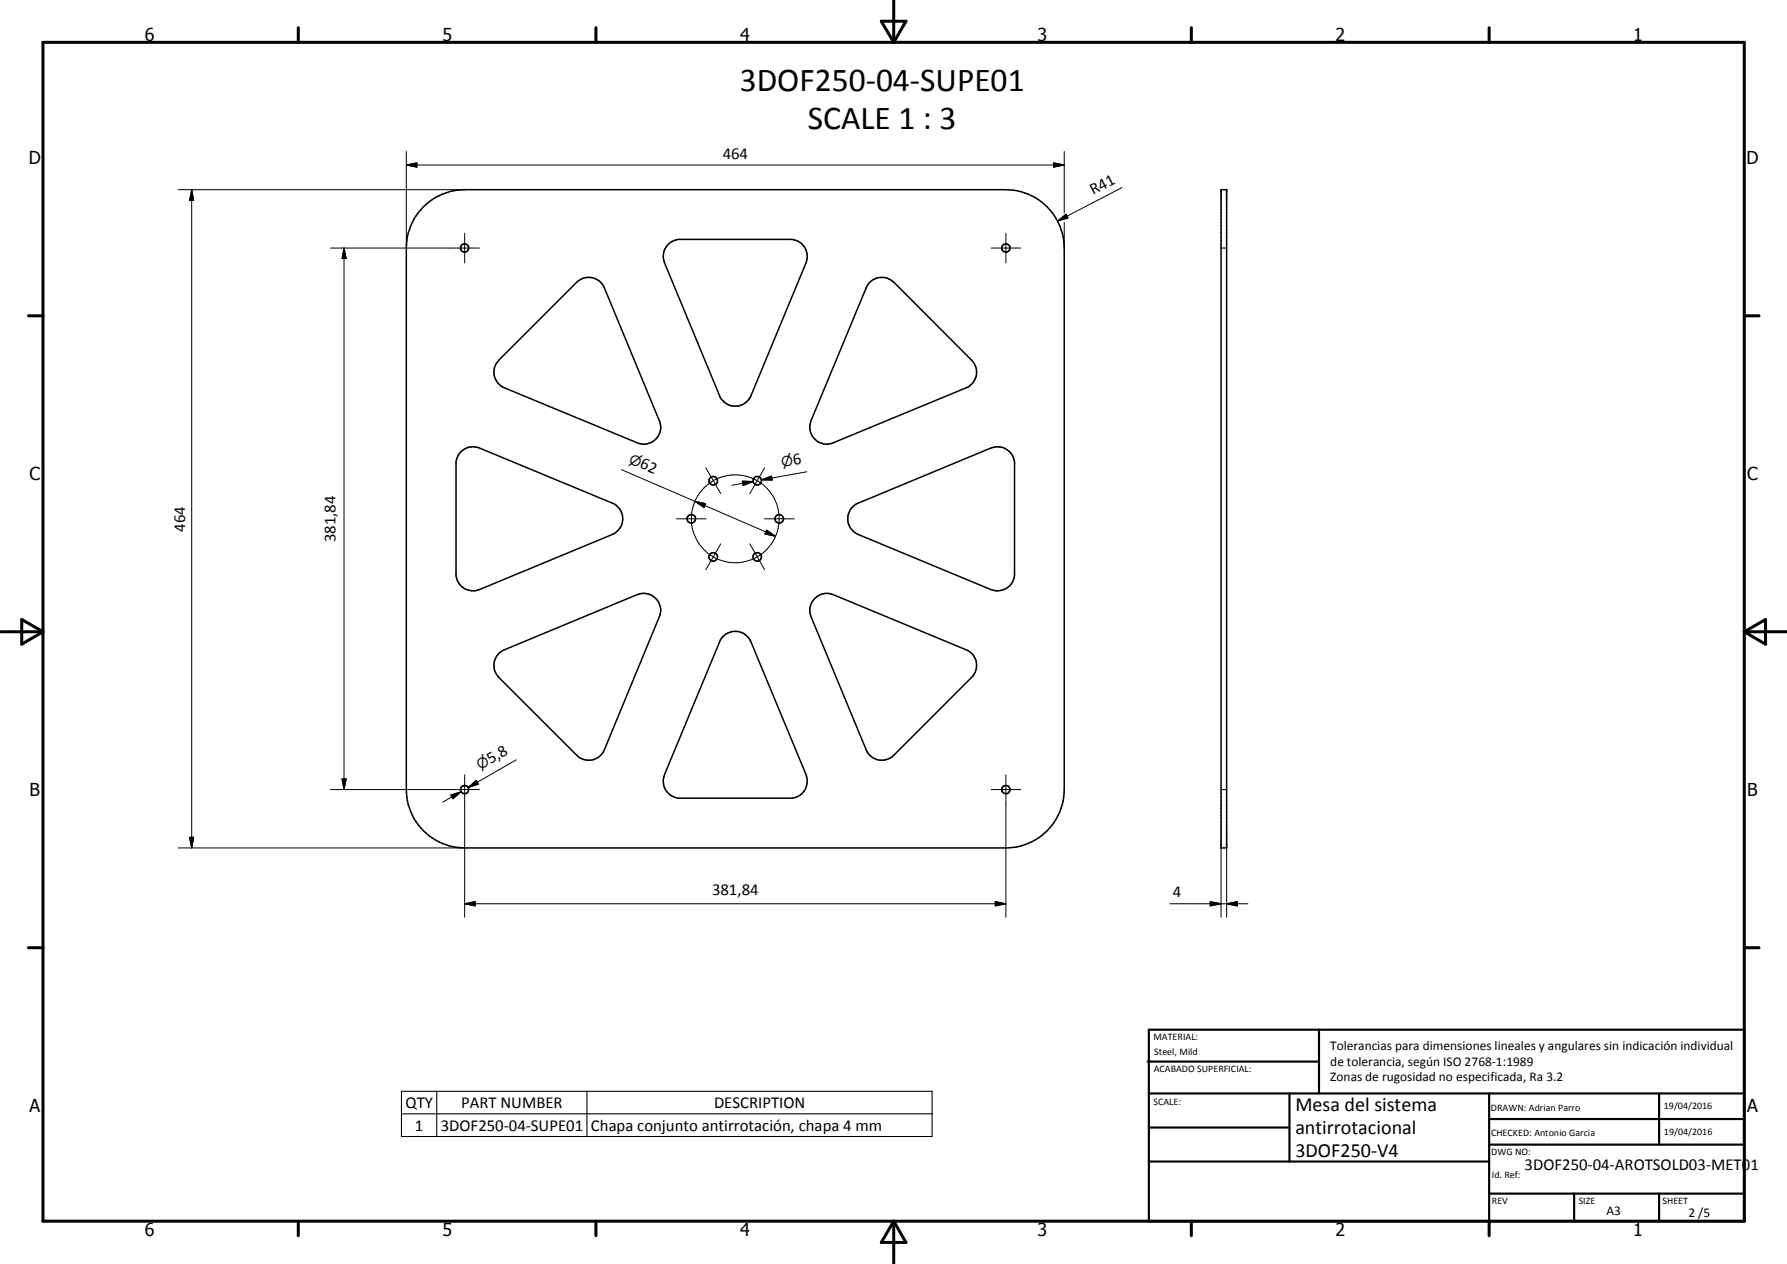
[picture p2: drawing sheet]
<svg xmlns="http://www.w3.org/2000/svg" width="420mm" height="297mm" viewBox="0 0 420 297" stroke-linecap="round" stroke-linejoin="round" font-family="sans-serif">
<g fill="none" stroke="#000" stroke-width=".35">
<path d="M99.6 48.6a13.8 13.8 0 0 1 9.7-4h127.2a13.7 13.7 0 0 1 13.7 13.7v127.2a13.7 13.7 0 0 1-13.7 13.8h-127.2a13.7 13.7 0 0 1-13.8-13.8v-127.2a13.6 13.6 0 0 1 4.1-9.7zM157.3 57.3l.8-.6 1.4-.4h26.8a4 4 0 0 1 3.2 5.5l-12.9 31.2a4 4 0 0 1-3.7 2.5 4 4 0 0 1-3.7-2.5l-13-31.2a3.9 3.9 0 0 1 1.1-4.5zM287.1 44.6h1.3v154.7h-1.3zM204.4 66.4a4.1 4.1 0 0 1 5.8-.1l18.2 18.3a4 4 0 0 1-1.3 6.5l-31.2 13a4 4 0 0 1-4.3-.9 4 4 0 0 1-.9-4.4l13-31.2zM117.3 84.6l18.3-18.3a4 4 0 0 1 6.5 1.3l12.9 31.2a4 4 0 0 1-.8 4.4 4 4 0 0 1-4.4 .9l-31.2-13a4 4 0 0 1-1.3-6.5zM108.2 106.3a4 4 0 0 1 4.5-1l31.3 12.9a4 4 0 0 1 2.4 3.7 4 4 0 0 1-2.4 3.7l-31.3 13a4 4 0 0 1-5.5-3.3v-26.8l.5-1.4zM200.3 119.3l1.1-.9 31.6-13.1a4 4 0 0 1 5.5 3.2v26.8a4 4 0 0 1-5.5 3.3l-31.2-13a4 4 0 0 1-1.5-6.3zM117.4 153.5l1.2-.8 31.2-13a4 4 0 0 1 4.3 .9 4 4 0 0 1 .9 4.3l-12.9 31.3a4 4 0 0 1-6.5 1.3l-18.3-18.3a4.1 4.1 0 0 1 .1-5.7zM170 149.6a4 4 0 0 1 6.6 1.2l12.9 31.2a4 4 0 0 1-3.2 5.6h-26.8a4.1 4.1 0 0 1-3.3-5.6l13.2-31.6zM191.6 140.6a4 4 0 0 1 4.3-.9l31.2 13a4 4 0 0 1 1.3 6.5l-18.2 18.3a4 4 0 0 1-6.5-1.3l-13-31.3a4 4 0 0 1 .9-4.3z"/>
<circle cx="109.2" cy="58.3" r=".96"/>
<circle cx="236.5" cy="58.3" r=".96"/>
<circle cx="167.7" cy="113" r="1"/>
<circle cx="178" cy="113" r=".99"/>
<circle cx="162.5" cy="121.9" r="1"/>
<circle cx="167.7" cy="130.9" r="1"/>
<circle cx="178" cy="130.9" r="1"/>
<circle cx="183.2" cy="121.9" r="1.01"/>
<circle cx="109.2" cy="185.5" r=".96"/>
<circle cx="236.5" cy="185.5" r=".98"/>
</g>
<path d="M287.1 58.3h1.3M287.1 185.5h1.3M94.4 256.5h124.7v10.6h-124.7zM102.7 256.5v10.6M138 256.5v10.6M94.4 261.7h124.7" fill="none" stroke="#000" stroke-width=".25"/>
<g fill="none" stroke="#000" stroke-width=".71">
<path d="M10.1 9.9h400v277.1h-400zM70.1 6.5v3.4M140.1 6.5v3.4M207.2 5h5.8l-2.9 4.9zM210.1 0v9.9M280.1 6.5v3.4M350.1 6.5v3.4M6.7 74.2h3.4M410.1 74.2h3.5M.1 148.5h10M5.1 145.6l5 2.9-5 2.9zM410.1 148.5h10"/>
<path d="M410.1 148.5l5-2.9v5.8zM6.7 222.7h3.4M410.1 222.7h3.5M70.1 287v3.4M140.1 287v3.4M210.1 287v10M210.1 287l2.9 5h-5.8zM280.1 287v3.4M350.1 287v3.4"/>
</g>
<g fill="none" stroke="#000" stroke-width=".51">
<path d="M269.8 249.5h40.3M270.1 242h140v45h-140zM270.1 257h140M303.2 257v16M310.1 242v15M350.1 257v30M390.1 257v12M270.1 265h33.1M270.1 273h80M350.1 269h60M350.1 263h60M350.1 280.5h60"/>
<path d="M370.1 280.5v6.5M390.1 280.5v6.5"/>
</g>
<g fill="none" stroke="#000" stroke-width=".24">
<path d="M95.5 38.8l2.5-.5v1zM95.5 38.8h154.7M95.5 35.6v22.7M247.7 38.3l2.5 .5-2.5 .5zM250.2 35.6v14.4M41.9 44.6h67.4M45.1 44.6l.4 2.5h-.9zM45.1 44.6v154.7M77.7 58.3h35M80.9 58.3l.5 2.4h-1zM80.9 58.3v127.2M109.3 54.8v7"/>
<path d="M233 58.3h7M236.5 54.8v7M248.7 51.9l1.9-1.6 .5 .9zM250.2 52.3v6M263.8 44.1l-15.1 7.8M146.1 110.4l17.3 7.4M163.4 117.8l2.5 .6-.4 .9zM163.4 117.8l19 8.2M165.9 109.9l1.8 3M167.7 112.9l1.7 3.1M167.7 112.9a10.9 10.9 0 0 0-4.3 4.9M167.7 112.9a10.5 10.5 0 0 1 10.3 0"/>
<path d="M174.5 113.1l2.6 .1-2.4 .9zM177.1 113.2l-5 .8M178 112.9l-1.7 3.1M178 112.9a10.3 10.3 0 0 1 4 13.8 10.3 10.3 0 0 1-13.6 4.5 10.3 10.3 0 0 1-5-13.4M179 112.8l2.4-.9 .2 .9zM179.8 109.9l-1.8 3M181.5 112.4l-2.5 .4M189.7 110.9l-10.7 1.9M159 121.9h7M169.4 127.8l-3.5 6.1M176.3 127.8l3.5 6.1M179.7 121.9h7"/>
<path d="M180.2 124.6l2.2 1.4-2.5-.5zM121.4 178.6l-11.3 6.5M41.9 199.3h67.4M44.6 196.8h.9l-.4 2.5zM77.7 185.5h35M80.4 183h1l-.5 2.5zM106 186.9l2.4-.8-1.9 1.6zM108.4 186.1l-4.3 2.4M109.3 182.1v33.5M110.1 185.1l1.9-1.7 .5 .9zM112.2 183.8l-2.1 1.3M233 185.5h7"/>
<path d="M236.5 182.1v33.5M287.1 199.3v16.3M288.4 199.3v16.3M109.3 212.4l2.4-.5v1zM109.3 212.4h127.2M234 211.9l2.5 .5-2.5 .5zM275 212.4h18.4M284.6 211.9l2.5 .5-2.5 .5zM288.4 212.4l2.5-.5v1z"/>
</g>
<g fill="#000">
<path d="M95.5 38.8l2.5-.5v1zM247.7 38.3l2.5 .5-2.5 .5zM45.1 44.6l.4 2.5h-.9zM248.7 51.9l1.9-1.6 .5 .9zM80.9 58.3l.5 2.4h-1zM163.4 117.8l2.5 .6-.4 .9zM174.5 113.1l2.6 .1-2.4 .9zM179 112.8l2.4-.9 .2 .9zM180.2 124.6l2.2 1.4-2.5-.5zM44.6 196.8h.9l-.4 2.5zM80.4 183h1l-.5 2.5zM106 186.9l2.4-.8-1.9 1.6z"/>
<path d="M110.1 185.1l1.9-1.7 .5 .9zM109.3 212.4l2.4-.5v1zM234 211.9l2.5 .5-2.5 .5zM284.6 211.9l2.5 .5-2.5 .5zM288.4 212.4l2.5-.5v1z"/>
</g>
<g font-size="7.9">
<text x="173.9" y="21.3">3DOF250-04-SUPE01</text>
<text x="189.9" y="30.3">SCALE 1 : 3</text>
</g>
<g font-size="4.7">
<text x="304.6" y="261.2">Mesa del sistema</text>
<text x="304.6" y="266.6">antirrotacional</text>
<text x="304.6" y="272">3DOF250-V4</text>
</g>
<g font-size="4.2">
<text x="34" y="9.6">6</text>
<text x="104" y="9.6">5</text>
<text x="174" y="9.6">4</text>
<text x="244" y="9.6">3</text>
<text x="314" y="9.6">2</text>
<text x="384" y="9.6">1</text>
<text x="6.8" y="38.7">D</text>
<text x="410.6" y="38.7">D</text>
<text x="7" y="112.9">C</text>
<text x="410.8" y="112.9">C</text>
<text x="7" y="187.1">B</text>
<text x="410.8" y="187.1">B</text>
<text x="7" y="261.4">A</text>
<text x="410.8" y="261.4">A</text>
<text x="34" y="290.4">6</text>
<text x="104" y="290.4">5</text>
<text x="174" y="290.4">4</text>
<text x="244" y="290.4">3</text>
<text x="314" y="290.4">2</text>
<text x="384" y="290.4">1</text>
</g>
<g font-size="3.9">
<text x="169.9" y="37.3">464</text>
<text x="257" y="45.9" transform="rotate(-27 257 45.9)">R41</text>
<text x="150.3" y="109.8" transform="rotate(23 150.3 109.8)">62</text>
<text x="186.6" y="109.3" transform="rotate(-10 186.6 109.3)">6</text>
<text x="43.5" y="125" transform="rotate(-90 43.5 125)">464</text>
<text x="78.9" y="127.4" transform="rotate(-90 78.9 127.4)">381,84</text>
<text x="115.3" y="179.6" transform="rotate(-30 115.3 179.6)">5,8</text>
<text x="167.4" y="210.3">381,84</text>
<text x="275.8" y="210.9">4</text>
<text x="95.3" y="260.4">QTY</text>
<text x="108.4" y="260.3">PART NUMBER</text>
<text x="167.9" y="260.4">DESCRIPTION</text>
<text x="97.6" y="265.7">1</text>
<text x="103.6" y="265.7">3DOF250-04-SUPE01</text>
<text x="138.9" y="265.8">Chapa conjunto antirrotación, chapa 4 mm</text>
<text x="358.5" y="275">3DOF250-04-AROTSOLD03-MET01</text>
</g>
<g font-size="3.3">
<text x="147.7" y="108.7" transform="rotate(23 147.7 108.7)">⌀</text>
<text x="183.9" y="109.8" transform="rotate(-10 183.9 109.8)">⌀</text>
<text x="112.9" y="181" transform="rotate(-30 112.9 181)">⌀</text>
</g>
<g font-size="3.1">
<text x="312.7" y="246.8">Tolerancias para dimensiones lineales y angulares sin indicación individual</text>
<text x="312.7" y="250.4">de tolerancia, según ISO 2768-1:1989</text>
<text x="312.7" y="254">Zonas de rugosidad no especificada, Ra 3.2</text>
<text x="377.7" y="285.6">A3</text>
<text x="397" y="285.9">2 /5</text>
</g>
<g font-size="2.4">
<text x="271.2" y="244.4">MATERIAL:</text>
<text x="271.3" y="252">ACABADO SUPERFICIAL:</text>
<text x="271.4" y="247.9">Steel, Mild</text>
<text x="271.2" y="259.7">SCALE:</text>
<text x="350.6" y="261">DRAWN: Adrian Parro</text>
<text x="391.2" y="260.6">19/04/2016</text>
<text x="350.6" y="267">CHECKED: Antonio Garcia</text>
<text x="391.2" y="266.7">19/04/2016</text>
<text x="350.6" y="271.4">DWG NO:</text>
<text x="350.8" y="276.9">Id. Ref:</text>
<text x="350.8" y="282.8">REV</text>
<text x="371.2" y="282.9">SIZE</text>
<text x="390.9" y="282.9">SHEET</text>
</g>
</svg>
